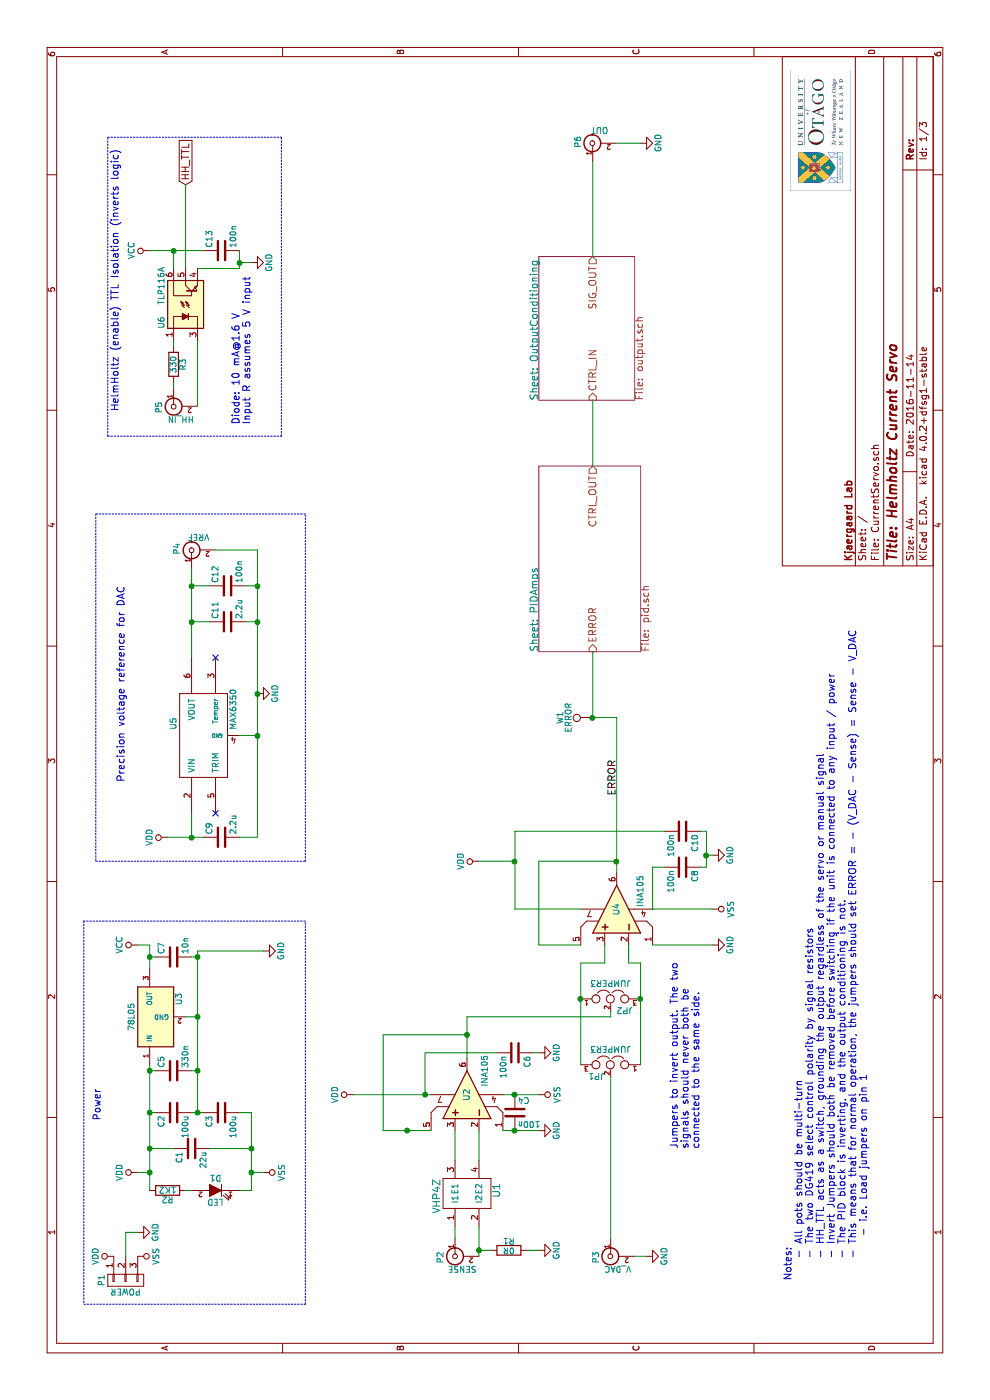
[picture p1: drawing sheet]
EESchema Schematic File Version 2
LIBS:CurrentServo
LIBS:power
LIBS:device
LIBS:transistors
LIBS:conn
LIBS:linear
LIBS:regul
LIBS:74xx
LIBS:cmos4000
LIBS:adc-dac
LIBS:memory
LIBS:xilinx
LIBS:microcontrollers
LIBS:dsp
LIBS:microchip
LIBS:analog_switches
LIBS:motorola
LIBS:texas
LIBS:intel
LIBS:audio
LIBS:interface
LIBS:digital-audio
LIBS:philips
LIBS:display
LIBS:cypress
LIBS:siliconi
LIBS:opto
LIBS:atmel
LIBS:contrib
LIBS:valves
LIBS:74xgxx
LIBS:ac-dc
LIBS:actel
LIBS:Altera
LIBS:analog_devices
LIBS:brooktre
LIBS:cmos_ieee
LIBS:dc-dc
LIBS:diode
LIBS:elec-unifil
LIBS:ESD_Protection
LIBS:ftdi
LIBS:gennum
LIBS:graphic
LIBS:hc11
LIBS:ir
LIBS:Lattice
LIBS:logo
LIBS:maxim
LIBS:microchip_dspic33dsc
LIBS:microchip_pic10mcu
LIBS:microchip_pic12mcu
LIBS:microchip_pic16mcu
LIBS:microchip_pic18mcu
LIBS:microchip_pic32mcu
LIBS:motor_drivers
LIBS:msp430
LIBS:nordicsemi
LIBS:nxp_armmcu
LIBS:onsemi
LIBS:Oscillators
LIBS:powerint
LIBS:Power_Management
LIBS:pspice
LIBS:references
LIBS:relays
LIBS:rfcom
LIBS:sensors
LIBS:silabs
LIBS:stm8
LIBS:stm32
LIBS:supertex
LIBS:switches
LIBS:transf
LIBS:ttl_ieee
LIBS:video
LIBS:Worldsemi
LIBS:Xicor
LIBS:Zilog
LIBS:CurrentServo-cache
EELAYER 25 0
EELAYER END
$Descr A4 11693 8268
encoding utf-8
Sheet 1 3
Title "Helmholtz Current Servo"
Date "2016-11-14"
Rev ""
Comp "Kjaergaard Lab"
Comment1 ""
Comment2 ""
Comment3 ""
Comment4 ""
$EndDescr
$Comp
L INA105 U2
U 1 1
P 2550 3900
F 0 "U2" H 2550 3900 50  0000 C CNN
F 1 "INA105" H 2750 3750 50  0000 C CNN
F 2 "Housings_DIP:DIP-8_W7.62mm" H 2450 3800 50  0001 C CNN
F 3 "" H 2550 3900 50  0000 C CNN
	1    2550 3900
	1    0    0    -1  
$EndComp
$Comp
L INA105 U4
U 1 1
P 4100 5150
F 0 "U4" H 4100 5150 50  0000 C CNN
F 1 "INA105" H 4250 4950 50  0000 C CNN
F 2 "Housings_DIP:DIP-8_W7.62mm" H 4000 5050 50  0001 C CNN
F 3 "" H 4100 5150 50  0000 C CNN
	1    4100 5150
	1    0    0    -1  
$EndComp
$Comp
L GND #PWR01
U 1 1
P 2250 4500
F 0 "#PWR01" H 2250 4250 50  0001 C CNN
F 1 "GND" H 2250 4350 50  0000 C CNN
F 2 "" H 2250 4500 50  0000 C CNN
F 3 "" H 2250 4500 50  0000 C CNN
	1    2250 4500
	1    0    0    -1  
$EndComp
$Comp
L GND #PWR02
U 1 1
P 3800 5950
F 0 "#PWR02" H 3800 5700 50  0001 C CNN
F 1 "GND" H 3800 5800 50  0000 C CNN
F 2 "" H 3800 5950 50  0000 C CNN
F 3 "" H 3800 5950 50  0000 C CNN
	1    3800 5950
	1    0    0    -1  
$EndComp
$Comp
L VSS #PWR03
U 1 1
P 2550 4500
F 0 "#PWR03" H 2550 4350 50  0001 C CNN
F 1 "VSS" H 2550 4650 50  0000 C CNN
F 2 "" H 2550 4500 50  0000 C CNN
F 3 "" H 2550 4500 50  0000 C CNN
	1    2550 4500
	-1   0    0    1   
$EndComp
$Comp
L VSS #PWR04
U 1 1
P 4100 5950
F 0 "#PWR04" H 4100 5800 50  0001 C CNN
F 1 "VSS" H 4100 6100 50  0000 C CNN
F 2 "" H 4100 5950 50  0000 C CNN
F 3 "" H 4100 5950 50  0000 C CNN
	1    4100 5950
	-1   0    0    1   
$EndComp
$Comp
L VDD #PWR05
U 1 1
P 1900 1150
F 0 "#PWR05" H 1900 1000 50  0001 C CNN
F 1 "VDD" H 1900 1300 50  0000 C CNN
F 2 "" H 1900 1150 50  0000 C CNN
F 3 "" H 1900 1150 50  0000 C CNN
	1    1900 1150
	-1   0    0    -1  
$EndComp
$Comp
L VSS #PWR06
U 1 1
P 1900 2200
F 0 "#PWR06" H 1900 2050 50  0001 C CNN
F 1 "VSS" H 1900 2350 50  0000 C CNN
F 2 "" H 1900 2200 50  0000 C CNN
F 3 "" H 1900 2200 50  0000 C CNN
	1    1900 2200
	-1   0    0    1   
$EndComp
$Comp
L GND #PWR07
U 1 1
P 3750 2200
F 0 "#PWR07" H 3750 1950 50  0001 C CNN
F 1 "GND" H 3750 2050 50  0000 C CNN
F 2 "" H 3750 2200 50  0000 C CNN
F 3 "" H 3750 2200 50  0000 C CNN
	1    3750 2200
	-1   0    0    -1  
$EndComp
$Comp
L C C2
U 1 1
P 2400 1450
F 0 "C2" H 2425 1550 50  0000 L CNN
F 1 "100u" H 2425 1350 50  0000 L CNN
F 2 "Capacitors_ThroughHole:C_Radial_D10_L16_P5" H 2438 1300 50  0001 C CNN
F 3 "" H 2400 1450 50  0000 C CNN
	1    2400 1450
	-1   0    0    -1  
$EndComp
$Comp
L C C3
U 1 1
P 2400 1850
F 0 "C3" H 2425 1950 50  0000 L CNN
F 1 "100u" H 2425 1750 50  0000 L CNN
F 2 "Capacitors_ThroughHole:C_Radial_D10_L16_P5" H 2438 1700 50  0001 C CNN
F 3 "" H 2400 1850 50  0000 C CNN
	1    2400 1850
	-1   0    0    -1  
$EndComp
$Comp
L C C1
U 1 1
P 2100 1600
F 0 "C1" H 2125 1700 50  0000 L CNN
F 1 "22u" H 2125 1500 50  0000 L CNN
F 2 "Capacitors_ThroughHole:C_Radial_D10_L13_P5" H 2138 1450 50  0001 C CNN
F 3 "" H 2100 1600 50  0000 C CNN
	1    2100 1600
	-1   0    0    -1  
$EndComp
$Comp
L LED D1
U 1 1
P 1750 1800
F 0 "D1" H 1750 1900 50  0000 C CNN
F 1 "LED" H 1750 1700 50  0000 C CNN
F 2 "LEDs:LED-3MM" H 1750 1800 50  0001 C CNN
F 3 "" H 1750 1800 50  0000 C CNN
	1    1750 1800
	0    1    -1   0   
$EndComp
$Comp
L R R2
U 1 1
P 1750 1400
F 0 "R2" V 1830 1400 50  0000 C CNN
F 1 "1K2" V 1750 1400 50  0000 C CNN
F 2 "Resistors_SMD:R_1206" V 1680 1400 50  0001 C CNN
F 3 "" H 1750 1400 50  0000 C CNN
	1    1750 1400
	-1   0    0    -1  
$EndComp
$Comp
L VCC #PWR08
U 1 1
P 3800 1150
F 0 "#PWR08" H 3800 1000 50  0001 C CNN
F 1 "VCC" H 3800 1300 50  0000 C CNN
F 2 "" H 3800 1150 50  0000 C CNN
F 3 "" H 3800 1150 50  0000 C CNN
	1    3800 1150
	-1   0    0    -1  
$EndComp
$Comp
L C C5
U 1 1
P 2750 1450
F 0 "C5" H 2775 1550 50  0000 L CNN
F 1 "330n" H 2775 1350 50  0000 L CNN
F 2 "Capacitors_SMD:C_0805" H 2788 1300 50  0001 C CNN
F 3 "" H 2750 1450 50  0000 C CNN
	1    2750 1450
	1    0    0    -1  
$EndComp
$Comp
L VDD #PWR09
U 1 1
P 4500 4000
F 0 "#PWR09" H 4500 3850 50  0001 C CNN
F 1 "VDD" H 4500 4150 50  0000 C CNN
F 2 "" H 4500 4000 50  0000 C CNN
F 3 "" H 4500 4000 50  0000 C CNN
	1    4500 4000
	1    0    0    -1  
$EndComp
$Comp
L VDD #PWR010
U 1 1
P 2550 2950
F 0 "#PWR010" H 2550 2800 50  0001 C CNN
F 1 "VDD" H 2550 3100 50  0000 C CNN
F 2 "" H 2550 2950 50  0000 C CNN
F 3 "" H 2550 2950 50  0000 C CNN
	1    2550 2950
	1    0    0    -1  
$EndComp
$Comp
L C C10
U 1 1
P 4750 5700
F 0 "C10" H 4775 5800 50  0000 L CNN
F 1 "100n" H 4775 5600 50  0000 L CNN
F 2 "Capacitors_SMD:C_0805" H 4788 5550 50  0001 C CNN
F 3 "" H 4750 5700 50  0000 C CNN
	1    4750 5700
	-1   0    0    1   
$EndComp
$Comp
L C C8
U 1 1
P 4450 5700
F 0 "C8" H 4475 5800 50  0000 L CNN
F 1 "100n" H 4475 5600 50  0000 L CNN
F 2 "Capacitors_SMD:C_0805" H 4488 5550 50  0001 C CNN
F 3 "" H 4450 5700 50  0000 C CNN
	1    4450 5700
	-1   0    0    1   
$EndComp
$Comp
L GND #PWR011
U 1 1
P 4550 5950
F 0 "#PWR011" H 4550 5700 50  0001 C CNN
F 1 "GND" H 4550 5800 50  0000 C CNN
F 2 "" H 4550 5950 50  0000 C CNN
F 3 "" H 4550 5950 50  0000 C CNN
	1    4550 5950
	1    0    0    -1  
$EndComp
$Comp
L C C6
U 1 1
P 2900 4300
F 0 "C6" H 2925 4400 50  0000 L CNN
F 1 "100n" H 2925 4200 50  0000 L CNN
F 2 "Capacitors_SMD:C_0805" H 2938 4150 50  0001 C CNN
F 3 "" H 2900 4300 50  0000 C CNN
	1    2900 4300
	-1   0    0    1   
$EndComp
$Comp
L GND #PWR012
U 1 1
P 2900 4500
F 0 "#PWR012" H 2900 4250 50  0001 C CNN
F 1 "GND" H 2900 4350 50  0000 C CNN
F 2 "" H 2900 4500 50  0000 C CNN
F 3 "" H 2900 4500 50  0000 C CNN
	1    2900 4500
	-1   0    0    -1  
$EndComp
$Comp
L C C4
U 1 1
P 2400 4300
F 0 "C4" H 2425 4400 50  0000 L CNN
F 1 "100n" H 2425 4200 50  0000 L CNN
F 2 "Capacitors_SMD:C_0805" H 2438 4150 50  0001 C CNN
F 3 "" H 2400 4300 50  0000 C CNN
	1    2400 4300
	0    1    1    0   
$EndComp
$Comp
L GND #PWR013
U 1 1
P 1250 4500
F 0 "#PWR013" H 1250 4250 50  0001 C CNN
F 1 "GND" H 1250 4350 50  0000 C CNN
F 2 "" H 1250 4500 50  0000 C CNN
F 3 "" H 1250 4500 50  0000 C CNN
	1    1250 4500
	1    0    0    -1  
$EndComp
$Comp
L LM7805CT U3
U 1 1
P 3200 1300
F 0 "U3" H 3350 1104 50  0000 C CNN
F 1 "78L05" H 3200 1500 50  0000 C CNN
F 2 "TO_SOT_Packages_THT:TO-220_Neutral123_Vertical" H 3200 1300 50  0001 C CNN
F 3 "" H 3200 1300 50  0000 C CNN
	1    3200 1300
	1    0    0    -1  
$EndComp
$Comp
L C C7
U 1 1
P 3700 1450
F 0 "C7" H 3725 1550 50  0000 L CNN
F 1 "10n" H 3725 1350 50  0000 L CNN
F 2 "Capacitors_SMD:C_0805" H 3738 1300 50  0001 C CNN
F 3 "" H 3700 1450 50  0000 C CNN
	1    3700 1450
	1    0    0    -1  
$EndComp
Text Notes 2600 850  2    60   ~ 0
Power
$Comp
L MAX874 U5
U 1 1
P 5550 1700
F 0 "U5" H 5650 1950 50  0000 C CNN
F 1 "MAX6350" H 5600 1450 50  0000 L CNN
F 2 "Housings_DIP:DIP-8_W7.62mm" H 5550 1700 50  0001 C CNN
F 3 "" H 5550 1700 50  0000 C CNN
	1    5550 1700
	1    0    0    -1  
$EndComp
NoConn ~ 6200 1800
NoConn ~ 4900 1800
$Comp
L C C9
U 1 1
P 4700 1850
F 0 "C9" H 4725 1950 50  0000 L CNN
F 1 "2.2u" H 4725 1750 50  0000 L CNN
F 2 "Capacitors_SMD:C_0805" H 4738 1700 50  0001 C CNN
F 3 "" H 4700 1850 50  0000 C CNN
	1    4700 1850
	1    0    0    -1  
$EndComp
$Comp
L GND #PWR014
U 1 1
P 5900 2150
F 0 "#PWR014" H 5900 1900 50  0001 C CNN
F 1 "GND" H 5900 2000 50  0000 C CNN
F 2 "" H 5900 2150 50  0000 C CNN
F 3 "" H 5900 2150 50  0000 C CNN
	1    5900 2150
	1    0    0    -1  
$EndComp
$Comp
L C C11
U 1 1
P 6500 1900
F 0 "C11" H 6525 2000 50  0000 L CNN
F 1 "2.2u" H 6525 1800 50  0000 L CNN
F 2 "Capacitors_SMD:C_0805" H 6538 1750 50  0001 C CNN
F 3 "" H 6500 1900 50  0000 C CNN
	1    6500 1900
	1    0    0    -1  
$EndComp
$Comp
L BNC P4
U 1 1
P 7100 1600
F 0 "P4" H 7110 1720 50  0000 C CNN
F 1 "VREF" V 7210 1540 50  0000 C CNN
F 2 "Sockets_BNC:BNC_Socket_TYCO-AMP_LargePads" H 7100 1600 50  0001 C CNN
F 3 "" H 7100 1600 50  0000 C CNN
	1    7100 1600
	1    0    0    -1  
$EndComp
$Comp
L BNC P5
U 1 1
P 8300 1450
F 0 "P5" H 8310 1570 50  0000 C CNN
F 1 "HH_IN" V 8410 1390 50  0000 C CNN
F 2 "Sockets_BNC:BNC_Socket_TYCO-AMP_LargePads" H 8300 1450 50  0001 C CNN
F 3 "" H 8300 1450 50  0000 C CNN
	1    8300 1450
	-1   0    0    -1  
$EndComp
$Comp
L VCC #PWR015
U 1 1
P 9600 1250
F 0 "#PWR015" H 9600 1100 50  0001 C CNN
F 1 "VCC" H 9600 1400 50  0000 C CNN
F 2 "" H 9600 1250 50  0000 C CNN
F 3 "" H 9600 1250 50  0000 C CNN
	1    9600 1250
	1    0    0    -1  
$EndComp
Text GLabel 10150 1550 2    60   Input ~ 0
HH_TTL
$Comp
L GND #PWR016
U 1 1
P 9500 2100
F 0 "#PWR016" H 9500 1850 50  0001 C CNN
F 1 "GND" H 9500 1950 50  0000 C CNN
F 2 "" H 9500 2100 50  0000 C CNN
F 3 "" H 9500 2100 50  0000 C CNN
	1    9500 2100
	1    0    0    -1  
$EndComp
Text Notes 10450 1000 2    60   ~ 0
HelmHoltz (enable) TTL Isolation (inverts logic)
Text Notes 6800 1050 2    60   ~ 0
Precision voltage reference for DAC
$Comp
L BNC P3
U 1 1
P 1200 5100
F 0 "P3" H 1210 5220 50  0000 C CNN
F 1 "V_DAC" V 1310 5040 50  0000 C CNN
F 2 "Sockets_BNC:BNC_Socket_TYCO-AMP_LargePads" H 1200 5100 50  0001 C CNN
F 3 "" H 1200 5100 50  0000 C CNN
	1    1200 5100
	-1   0    0    -1  
$EndComp
$Comp
L VHP4Z U1
U 1 1
P 1700 3900
F 0 "U1" H 1750 3650 60  0000 C CNN
F 1 "VHP4Z" H 1700 4150 60  0000 C CNN
F 2 "local:VHP4Z" H 1700 3900 60  0001 C CNN
F 3 "" H 1700 3900 60  0001 C CNN
	1    1700 3900
	1    0    0    -1  
$EndComp
Wire Wire Line
	3800 4850 3800 4500
Wire Wire Line
	3800 4500 4500 4500
Wire Wire Line
	4500 4500 4500 5150
Wire Wire Line
	3800 5450 3800 5950
Wire Wire Line
	2250 4200 2250 4500
Wire Wire Line
	4900 1600 4700 1600
Wire Wire Line
	6200 1600 6950 1600
Wire Wire Line
	8850 1650 8300 1650
Wire Wire Line
	9450 1550 10150 1550
Wire Wire Line
	9450 1650 9450 2000
Wire Notes Line
	8050 900  10550 900 
Wire Notes Line
	10550 900  10550 2350
Wire Notes Line
	8050 900  8050 2350
Wire Notes Line
	4500 2550 7400 2550
Wire Notes Line
	7400 2550 7400 800 
Wire Notes Line
	7400 800  4500 800 
Wire Notes Line
	4500 800  4500 2550
Wire Wire Line
	4100 5450 4450 5450
$Comp
L BNC P6
U 1 1
P 10500 4950
F 0 "P6" H 10510 5070 50  0000 C CNN
F 1 "OUT" V 10610 4890 50  0000 C CNN
F 2 "Sockets_BNC:BNC_Socket_TYCO-AMP_LargePads" H 10500 4950 50  0001 C CNN
F 3 "" H 10500 4950 50  0000 C CNN
	1    10500 4950
	1    0    0    -1  
$EndComp
$Comp
L GND #PWR017
U 1 1
P 10500 5350
F 0 "#PWR017" H 10500 5100 50  0001 C CNN
F 1 "GND" H 10500 5200 50  0000 C CNN
F 2 "" H 10500 5350 50  0000 C CNN
F 3 "" H 10500 5350 50  0000 C CNN
	1    10500 5350
	1    0    0    -1  
$EndComp
$Comp
L GND #PWR018
U 1 1
P 1200 5400
F 0 "#PWR018" H 1200 5150 50  0001 C CNN
F 1 "GND" H 1200 5250 50  0000 C CNN
F 2 "" H 1200 5400 50  0000 C CNN
F 3 "" H 1200 5400 50  0000 C CNN
	1    1200 5400
	1    0    0    -1  
$EndComp
$Comp
L TLP116A U6
U 1 1
P 9150 1550
F 0 "U6" H 8950 1750 50  0000 L CNN
F 1 "TLP116A" H 9150 1750 50  0000 L CNN
F 2 "local:TLP116A" H 8950 1350 50  0001 L CIN
F 3 "" H 9150 1550 50  0000 L CNN
	1    9150 1550
	1    0    0    -1  
$EndComp
$Comp
L VDD #PWR019
U 1 1
P 4700 1400
F 0 "#PWR019" H 4700 1250 50  0001 C CNN
F 1 "VDD" H 4700 1550 50  0000 C CNN
F 2 "" H 4700 1400 50  0000 C CNN
F 3 "" H 4700 1400 50  0000 C CNN
	1    4700 1400
	1    0    0    -1  
$EndComp
$Comp
L CONN_01X03 P1
U 1 1
P 1000 1050
F 0 "P1" H 1000 1250 50  0000 C CNN
F 1 "POWER" V 1100 1050 50  0000 C CNN
F 2 "Terminal_Blocks:TerminalBlock_Pheonix_PT-3.5mm_3pol" H 1000 1050 50  0001 C CNN
F 3 "" H 1000 1050 50  0000 C CNN
	1    1000 1050
	-1   0    0    -1  
$EndComp
$Comp
L VDD #PWR020
U 1 1
P 1200 950
F 0 "#PWR020" H 1200 800 50  0001 C CNN
F 1 "VDD" H 1200 1100 50  0000 C CNN
F 2 "" H 1200 950 50  0000 C CNN
F 3 "" H 1200 950 50  0000 C CNN
	1    1200 950 
	1    0    0    -1  
$EndComp
$Comp
L VSS #PWR021
U 1 1
P 1200 1150
F 0 "#PWR021" H 1200 1000 50  0001 C CNN
F 1 "VSS" H 1200 1300 50  0000 C CNN
F 2 "" H 1200 1150 50  0000 C CNN
F 3 "" H 1200 1150 50  0000 C CNN
	1    1200 1150
	-1   0    0    1   
$EndComp
$Comp
L GND #PWR022
U 1 1
P 1400 1150
F 0 "#PWR022" H 1400 900 50  0001 C CNN
F 1 "GND" H 1400 1000 50  0000 C CNN
F 2 "" H 1400 1150 50  0000 C CNN
F 3 "" H 1400 1150 50  0000 C CNN
	1    1400 1150
	1    0    0    -1  
$EndComp
$Comp
L BNC P2
U 1 1
P 1200 3800
F 0 "P2" H 1210 3920 50  0000 C CNN
F 1 "SENSE" V 1310 3740 50  0000 C CNN
F 2 "Sockets_BNC:BNC_Socket_TYCO-AMP_LargePads" H 1200 3800 50  0001 C CNN
F 3 "" H 1200 3800 50  0000 C CNN
	1    1200 3800
	-1   0    0    -1  
$EndComp
Wire Wire Line
	1200 1050 1400 1050
Wire Wire Line
	1400 1050 1400 1150
Wire Wire Line
	1750 1550 1750 1600
Wire Wire Line
	1750 1250 2800 1250
Wire Wire Line
	1900 1250 1900 1150
Connection ~ 1900 1250
Wire Wire Line
	2400 1250 2400 1300
Connection ~ 2400 1250
Wire Wire Line
	2100 1450 2100 1250
Connection ~ 2100 1250
Wire Wire Line
	1750 2000 1750 2100
Wire Wire Line
	1750 2100 2400 2100
Wire Wire Line
	2400 2100 2400 2000
Wire Wire Line
	2100 1750 2100 2100
Connection ~ 2100 2100
Wire Wire Line
	1900 2100 1900 2200
Connection ~ 1900 2100
Wire Wire Line
	2400 1600 2400 1700
Wire Wire Line
	2400 1650 3750 1650
Wire Wire Line
	3750 1650 3750 2200
Connection ~ 2400 1650
Wire Wire Line
	2750 1600 2750 1650
Connection ~ 2750 1650
Wire Wire Line
	2750 1300 2750 1250
Connection ~ 2750 1250
Wire Wire Line
	3200 1550 3200 1650
Connection ~ 3200 1650
Wire Wire Line
	3600 1250 3800 1250
Wire Wire Line
	3800 1250 3800 1150
Wire Wire Line
	3700 1300 3700 1250
Connection ~ 3700 1250
Wire Wire Line
	3700 1600 3700 1650
Connection ~ 3700 1650
Connection ~ 4500 5150
Wire Wire Line
	1200 4000 1450 4000
Wire Wire Line
	1350 3800 1450 3800
Wire Wire Line
	2000 3800 2250 3800
Wire Wire Line
	2000 4000 2250 4000
Connection ~ 2250 4300
Wire Wire Line
	2550 4200 2550 4500
Connection ~ 2550 4300
Wire Wire Line
	2550 2950 2550 3600
Wire Wire Line
	2550 3550 2900 3550
Connection ~ 2550 3550
Wire Wire Line
	2250 3200 3050 3200
Connection ~ 3050 3900
Wire Wire Line
	2900 3550 2900 4150
Wire Wire Line
	2900 4450 2900 4500
Connection ~ 1250 4000
Wire Wire Line
	1200 5300 1200 5400
Text Label 5050 5150 0    60   ~ 0
ERROR
$Sheet
S 6250 4500 1550 850 
U 582045B4
F0 "PIDAmps" 60
F1 "pid.sch" 60
F2 "ERROR" I L 6250 4950 60 
F3 "CTRL_OUT" O R 7800 4950 60 
$EndSheet
Wire Wire Line
	4400 5150 5700 5150
Wire Notes Line
	800  700  800  2550
Wire Notes Line
	800  2550 4000 2550
Wire Notes Line
	4000 2550 4000 700 
Wire Notes Line
	4000 700  800  700 
$Sheet
S 8350 4500 1200 800 
U 5820E5F5
F0 "OutputConditioning" 60
F1 "output.sch" 60
F2 "CTRL_IN" I L 8350 4950 60 
F3 "SIG_OUT" O R 9550 4950 60 
$EndSheet
Wire Wire Line
	3050 3200 3050 3900
Wire Wire Line
	5700 5150 5700 4950
Wire Wire Line
	5700 4950 6250 4950
Wire Wire Line
	7800 4950 8350 4950
Wire Wire Line
	9550 4950 10350 4950
Wire Wire Line
	4100 5450 4100 5950
Wire Wire Line
	4450 5450 4450 5550
Wire Wire Line
	4450 5850 4450 5900
Wire Wire Line
	4450 5900 4750 5900
Wire Wire Line
	4750 5900 4750 5850
Wire Wire Line
	4550 5950 4550 5900
Wire Wire Line
	4100 4850 4100 4300
Wire Wire Line
	4100 4300 4750 4300
Wire Wire Line
	4500 4300 4500 4000
Wire Wire Line
	4750 4300 4750 5550
Connection ~ 4500 4300
Wire Wire Line
	10500 5350 10500 5150
Wire Notes Line
	8050 2350 10550 2350
$Comp
L C C13
U 1 1
P 9600 1850
F 0 "C13" H 9625 1950 50  0000 L CNN
F 1 "100n" H 9625 1750 50  0000 L CNN
F 2 "Capacitors_SMD:C_0805" H 9638 1700 50  0001 C CNN
F 3 "" H 9600 1850 50  0000 C CNN
	1    9600 1850
	1    0    0    -1  
$EndComp
Wire Wire Line
	9450 1450 9600 1450
Wire Wire Line
	9600 1250 9600 1700
Connection ~ 9600 1450
Wire Wire Line
	9450 2000 9600 2000
Wire Wire Line
	9500 2000 9500 2100
Connection ~ 9500 2000
Wire Wire Line
	4700 2150 7100 2150
Wire Wire Line
	7100 2150 7100 1800
Wire Wire Line
	6500 2050 6500 2150
Connection ~ 6500 2150
Wire Wire Line
	6500 1750 6500 1600
Connection ~ 6500 1600
Connection ~ 5550 2150
Wire Wire Line
	5550 2000 5550 2150
Connection ~ 5900 2150
Wire Wire Line
	4700 1400 4700 1700
Connection ~ 4700 1600
Wire Wire Line
	4700 2000 4700 2150
$Comp
L R R1
U 1 1
P 1250 4250
F 0 "R1" V 1330 4250 50  0000 C CNN
F 1 "0R" V 1250 4250 50  0000 C CNN
F 2 "Resistors_SMD:R_0805" V 1180 4250 50  0001 C CNN
F 3 "" H 1250 4250 50  0000 C CNN
	1    1250 4250
	1    0    0    -1  
$EndComp
Wire Wire Line
	1250 4400 1250 4500
Wire Wire Line
	1250 4100 1250 4000
Text Notes 8150 2100 0    60   ~ 0
Diode: 10 mA@1.6 V\nInput R assumes 5 V input
$Comp
L R R3
U 1 1
P 8650 1450
F 0 "R3" V 8730 1450 50  0000 C CNN
F 1 "330" V 8650 1450 50  0000 C CNN
F 2 "Resistors_SMD:R_1206" V 8580 1450 50  0001 C CNN
F 3 "" H 8650 1450 50  0000 C CNN
	1    8650 1450
	0    1    1    0   
$EndComp
Wire Wire Line
	8450 1450 8500 1450
Wire Wire Line
	8800 1450 8850 1450
$Comp
L C C12
U 1 1
P 6800 1900
F 0 "C12" H 6825 2000 50  0000 L CNN
F 1 "100n" H 6825 1800 50  0000 L CNN
F 2 "Capacitors_SMD:C_0805" H 6838 1750 50  0001 C CNN
F 3 "" H 6800 1900 50  0000 C CNN
	1    6800 1900
	1    0    0    -1  
$EndComp
Wire Wire Line
	6800 1600 6800 1750
Connection ~ 6800 1600
Wire Wire Line
	6800 2050 6800 2150
Connection ~ 6800 2150
Text Notes 1000 7250 0    60   ~ 0
Notes:\n    - All pots should be multi-turn\n    - The two DG419 select control polarity by signal resistors\n    - HH_TTL acts as a switch, grounding the output regardless of the servo or manual signal\n    - Invert Jumpers should both be removed before switching if the unit is connected to any input / power\n    - The PID block is inverting, and the output conditioning is not.\n    - This means that for normal operation, the jumpers should set ERROR = - (V_DAC - Sense) = Sense - V_DAC\n        - i.e. Load jumpers on pin 1
$Comp
L TEST_1P W1
U 1 1
P 5700 4950
F 0 "W1" H 5700 5220 50  0000 C CNN
F 1 "ERROR" H 5700 5150 50  0000 C CNN
F 2 "Connect:PINTST" H 5900 4950 50  0001 C CNN
F 3 "" H 5900 4950 50  0000 C CNN
	1    5700 4950
	1    0    0    -1  
$EndComp
Wire Wire Line
	2250 3200 2250 3600
Connection ~ 2250 3400
Connection ~ 4550 5900
Connection ~ 5700 4950
$Comp
L JUMPER3 JP1
U 1 1
P 2800 5100
F 0 "JP1" H 2850 5000 50  0000 L CNN
F 1 "JUMPER3" H 2800 5200 50  0000 C BNN
F 2 "Pin_Headers:Pin_Header_Straight_1x03" H 2800 5100 50  0001 C CNN
F 3 "" H 2800 5100 50  0000 C CNN
	1    2800 5100
	0    1    -1   0   
$EndComp
$Comp
L JUMPER3 JP2
U 1 1
P 3350 5100
F 0 "JP2" H 3400 5000 50  0000 L CNN
F 1 "JUMPER3" H 3350 5200 50  0000 C BNN
F 2 "Pin_Headers:Pin_Header_Straight_1x03" H 3350 5100 50  0001 C CNN
F 3 "" H 3350 5100 50  0000 C CNN
	1    3350 5100
	0    1    1    0   
$EndComp
Wire Wire Line
	2800 4850 3650 4850
Connection ~ 3350 4850
Wire Wire Line
	2800 5350 3650 5350
Connection ~ 3350 5350
Wire Wire Line
	1350 5100 2700 5100
Wire Wire Line
	3650 4850 3650 5050
Wire Wire Line
	3650 5050 3800 5050
Wire Wire Line
	3800 5250 3650 5250
Wire Wire Line
	3650 5250 3650 5350
Wire Wire Line
	3250 5100 3200 5100
Wire Wire Line
	3200 5100 3200 3900
Wire Wire Line
	3200 3900 2850 3900
Text Notes 2100 5850 0    60   ~ 0
Jumpers to invert output. The two\nsignals should never both be \nconnected to the same side.
$EndSCHEMATC
